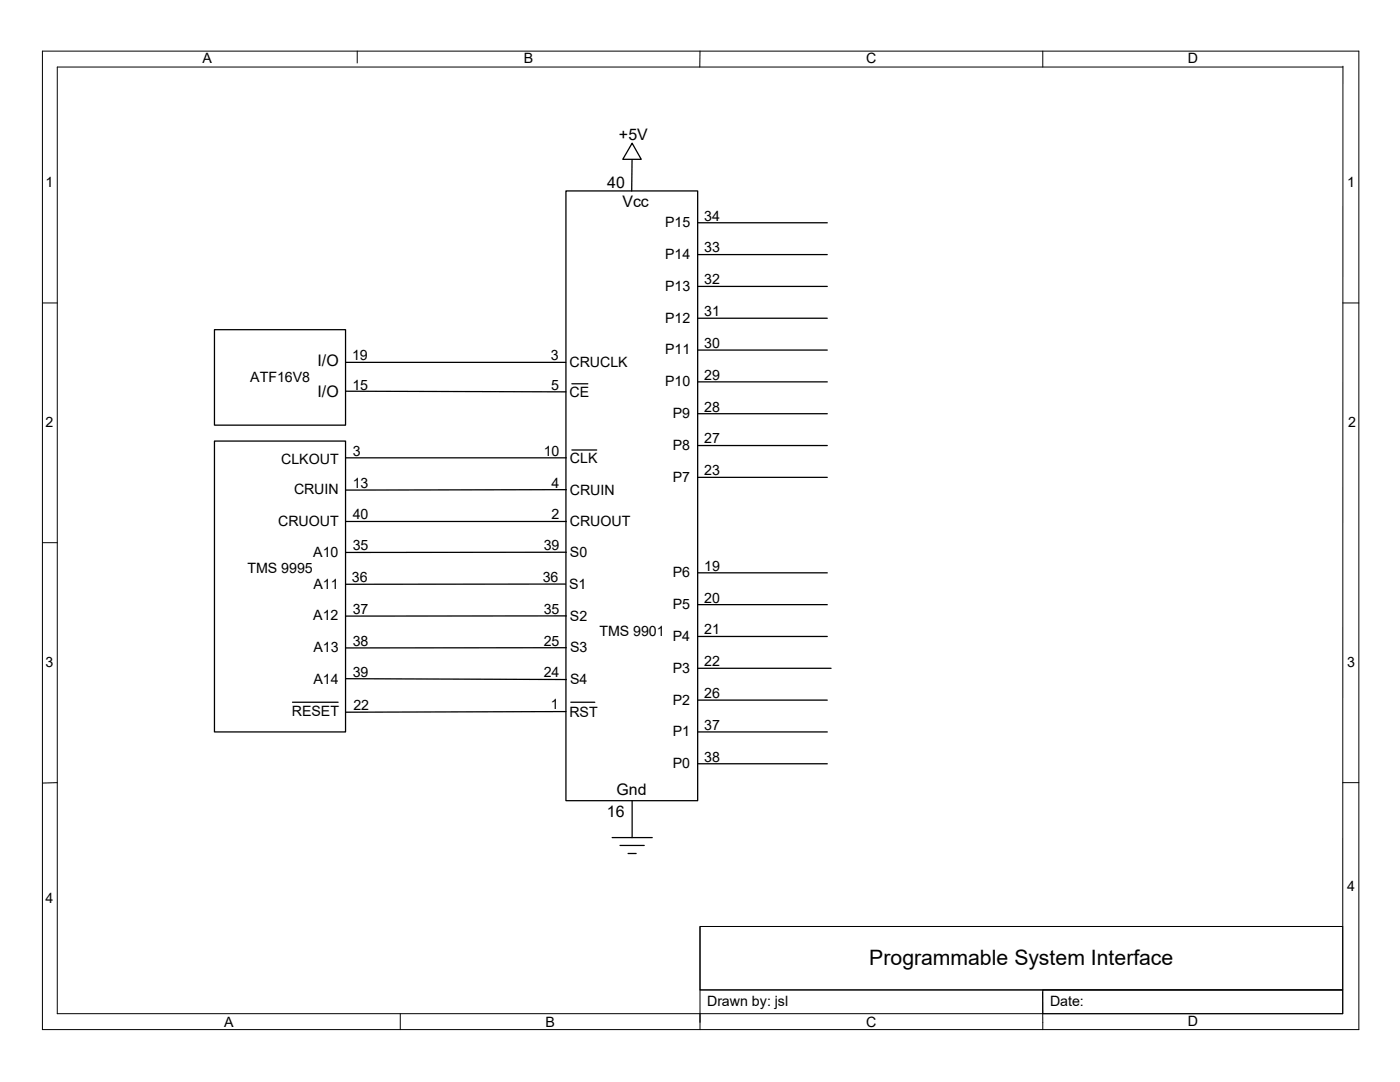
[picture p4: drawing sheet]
<svg xmlns="http://www.w3.org/2000/svg" width="279mm" height="216mm" viewBox="0 0 279 216" stroke-linecap="round" stroke-linejoin="round" font-family="sans-serif">
<g fill="none" stroke="#000" stroke-width=".2">
<path d="M8.5 10.2h262.7v195.2h-262.7zM71.3 10.2v2.4M139.7 10.2v3.2M208.1 10.2v3.2M268 13.2v189.1h-256.6v-188.9h256.6M8.5 60.5h2.9M268 60.5h3.2M8.5 108.3h2.9M11.4 156.2l-2.9 .1M268 156.2h3.2M139.7 184.9h128.3v12.6h-128.3zM139.7 197.5h128.3"/>
<path d="M208.1 197.9v7.5M208.1 197.5h59.9v4.8h-59.9zM268 184.9h-128.3v19.1M79.9 202.3v3.1M139.7 202.3v3.1"/>
</g>
<path d="M112.9 38.1h26.3v121.7h-26.3z" fill="#fff"/>
<g fill="none" stroke="#000" stroke-width=".25">
<path d="M112.9 38.1h26.3v121.7h-26.3zM126.2 30.7l-.1 7.4M68.9 72.3h44M69 78.1l43.9 .1M69 91.4h44M113 97.7l-44 .1M69 104.1h44M112.9 116.5l-43.9 .1M113 110.2h-44M69 135.4l44 .2M113 122.9h-44M113 129.2l-44 .1"/>
<path d="M126.2 159.8v7.3M122.2 167.1h8M123.7 168.7h4.9M125.3 170.3h1.7"/>
</g>
<path d="M126.2 28.6l1.8 3.2h-3.7z" fill="#fff"/>
<path d="M126.2 28.6l1.8 3.2h-3.7zM114.1 76.6h3.2M114.1 89.8h5M112.9 142l-43.9 .1" fill="none" stroke="#000" stroke-width=".25"/>
<path d="M42.8 65.8h26.2v19h-26.2z" fill="#fff"/>
<path d="M42.8 65.8h26.2v19h-26.2z" fill="none" stroke="#000" stroke-width=".25"/>
<path d="M42.8 88h26.2v58h-26.2z" fill="#fff"/>
<g fill="none" stroke="#000" stroke-width=".25">
<path d="M139.2 57.1h25.9M139.2 50.8h25.9M139.2 44.4h25.9M139.2 76.2h25.9M139.2 69.8h25.9M139.2 63.5h25.9M42.8 88h26.2v58h-26.2zM139.2 95.2h25.9M139.2 88.9h25.9M139.2 82.5h25.9M139.2 114.3h25.9M139.2 139.7h25.9"/>
<path d="M139.2 133.3h26.7M139.2 127h25.9M139.2 120.6h25.9M58.4 140.1h9.1M113.9 140.1h4.8M139.2 152.4h25.9M139.2 146h25.9"/>
</g>
<text font-size="4.2" x="173.5" y="192.5">Programmable System Interface</text>
<g font-size="3.2">
<text x="123.5" y="27.9">+5V</text>
<text x="121.2" y="37.5">40</text>
<text x="124.2" y="41.3">Vcc</text>
<text x="63.4" y="73">I/O</text>
<text x="63.4" y="79.2">I/O</text>
<text x="123.1" y="158.7">Gnd</text>
<text x="121.1" y="163">16</text>
</g>
<g font-size="2.8">
<text x="40.4" y="12.7">A</text>
<text x="104.6" y="12.6">B</text>
<text x="172.9" y="12.7">C</text>
<text x="237" y="12.6">D</text>
<text x="9.1" y="37.4">1</text>
<text x="268.9" y="37.4">1</text>
<text x="132.7" y="45.3">P15</text>
<text x="140.5" y="44">34</text>
<text x="132.7" y="51.7">P14</text>
<text x="140.5" y="50.4">33</text>
<text x="132.7" y="58">P13</text>
<text x="140.5" y="56.7">32</text>
<text x="132.7" y="64.4">P12</text>
<text x="140.5" y="63.1">31</text>
<text x="70.3" y="71.9">19</text>
<text x="109.9" y="71.9">3</text>
<text x="132.7" y="70.7">P11</text>
<text x="140.5" y="69.4">30</text>
<text x="50" y="76.2">ATF16V8</text>
<text x="70.3" y="77.8">15</text>
<text x="110" y="77.8">5</text>
<text x="113.7" y="73.3">CRUCLK</text>
<text x="132.7" y="77.1">P10</text>
<text x="140.5" y="75.8">29</text>
<text x="113.7" y="79.2">CE</text>
<text x="134.3" y="83.4">P9</text>
<text x="140.5" y="82.1">28</text>
<text x="9.1" y="85.3">2</text>
<text x="134.3" y="89.8">P8</text>
<text x="140.5" y="88.5">27</text>
<text x="269" y="85.3">2</text>
<text x="56.1" y="92.6">CLKOUT</text>
<text x="70.4" y="90.9">3</text>
<text x="108.5" y="90.9">10</text>
<text x="113.7" y="92.3">CLK</text>
<text x="140.5" y="94.8">23</text>
<text x="58.7" y="98.6">CRUIN</text>
<text x="70.4" y="97.3">13</text>
<text x="110.1" y="97.3">4</text>
<text x="113.7" y="98.7">CRUIN</text>
<text x="134.3" y="96.1">P7</text>
<text x="55.5" y="104.9">CRUOUT</text>
<text x="70.4" y="103.6">40</text>
<text x="110.1" y="103.6">2</text>
<text x="113.7" y="105">CRUOUT</text>
<text x="62.5" y="111.1">A10</text>
<text x="70.4" y="109.8">35</text>
<text x="108.5" y="109.8">39</text>
<text x="113.7" y="111.1">S0</text>
<text x="140.5" y="113.9">19</text>
<text x="49.4" y="114.3">TMS 9995</text>
<text x="62.6" y="117.4">A11</text>
<text x="70.2" y="116.1">36</text>
<text x="108.3" y="116.1">36</text>
<text x="113.6" y="117.5">S1</text>
<text x="134.3" y="115.2">P6</text>
<text x="62.5" y="123.8">A12</text>
<text x="70.4" y="122.5">37</text>
<text x="108.5" y="122.5">35</text>
<text x="113.7" y="123.8">S2</text>
<text x="134.3" y="121.5">P5</text>
<text x="140.5" y="120.2">20</text>
<text x="62.6" y="130">A13</text>
<text x="70.4" y="128.8">38</text>
<text x="108.5" y="128.8">25</text>
<text x="113.8" y="130.2">S3</text>
<text x="119.6" y="127">TMS 9901</text>
<text x="134.3" y="127.9">P4</text>
<text x="140.5" y="126.6">21</text>
<text x="9.1" y="133.1">3</text>
<text x="62.6" y="136.4">A14</text>
<text x="70.4" y="135.2">39</text>
<text x="108.5" y="135.2">24</text>
<text x="113.8" y="136.5">S4</text>
<text x="134.3" y="134.2">P3</text>
<text x="140.5" y="132.9">22</text>
<text x="268.9" y="133.1">3</text>
<text x="58.3" y="142.9">RESET</text>
<text x="70.5" y="141.6">22</text>
<text x="109.9" y="141.4">1</text>
<text x="113.6" y="143.1">RST</text>
<text x="134.3" y="140.6">P2</text>
<text x="140.5" y="139.3">26</text>
<text x="134.3" y="146.9">P1</text>
<text x="140.5" y="145.6">37</text>
<text x="134.3" y="153.3">P0</text>
<text x="140.5" y="152">38</text>
<text x="268.9" y="177.7">4</text>
<text x="9.1" y="180.1">4</text>
<text x="141.1" y="200.8">Drawn by: jsl</text>
<text x="209.6" y="200.8">Date:</text>
<text x="44.7" y="204.9">A</text>
<text x="108.8" y="204.9">B</text>
<text x="172.9" y="204.9">C</text>
<text x="237" y="204.8">D</text>
</g>
</svg>
